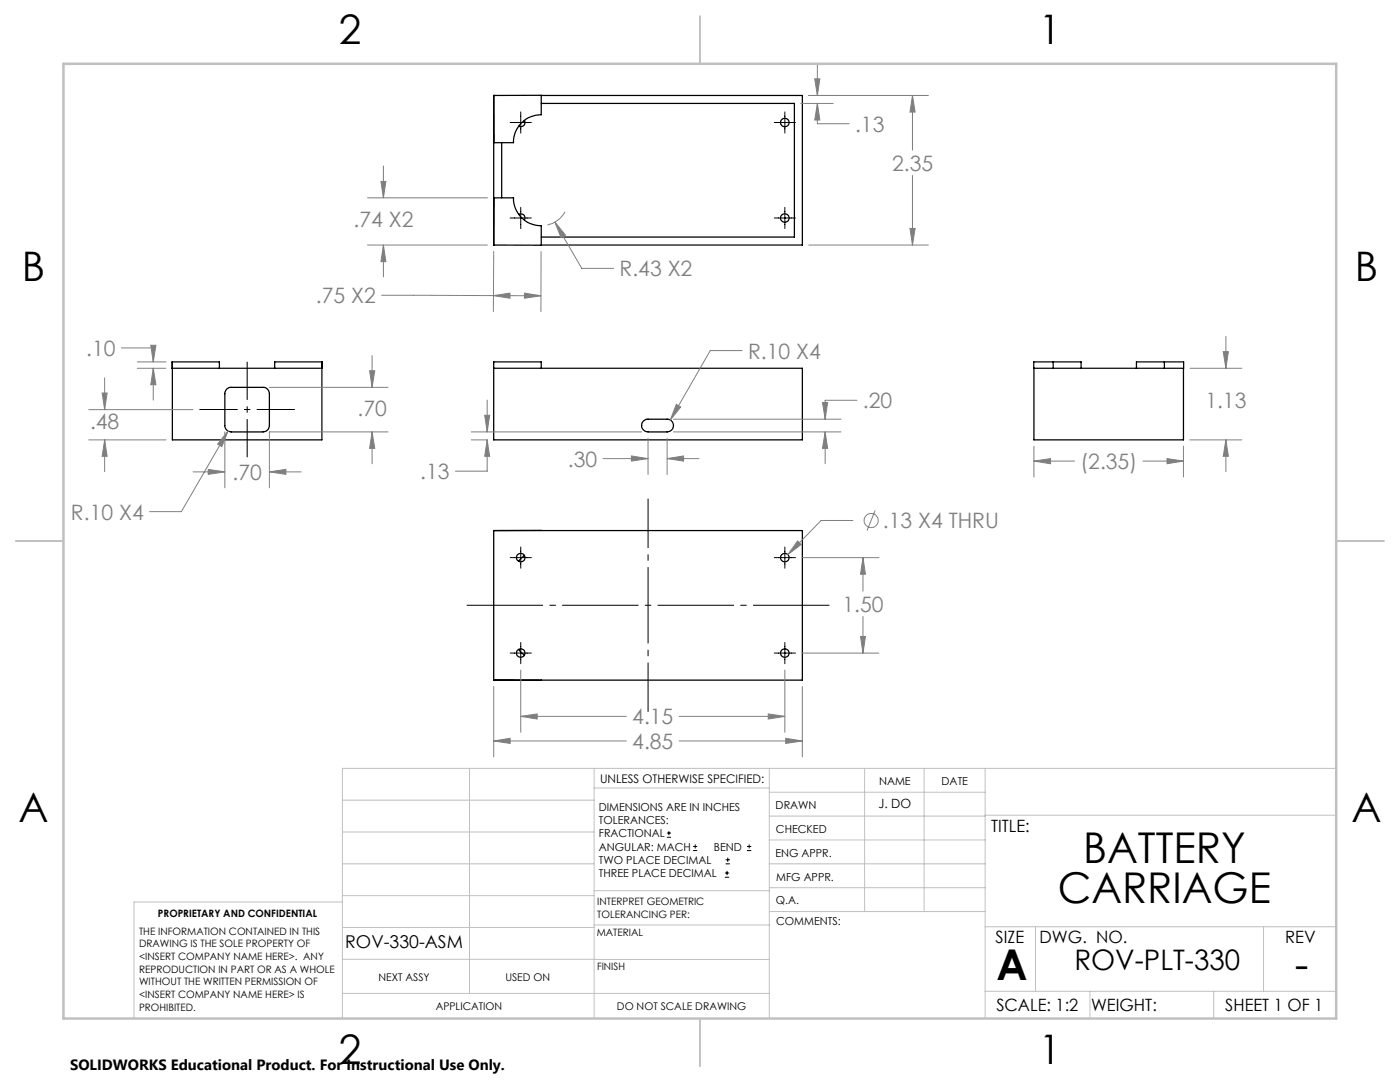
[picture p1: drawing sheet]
<svg xmlns="http://www.w3.org/2000/svg" width="279mm" height="216mm" viewBox="0 0 279 216" stroke-linecap="round" stroke-linejoin="round" font-family="sans-serif">
<g fill="none" stroke="#000" stroke-width=".25">
<path d="M98.5 19h9.5v3.9a5.5 5.5 0 0 0-5.5 5.6h-3.9zM98.5 19h.1M98.5 19v29.9M108 19h52.1v29.9h-52.1M98.6 39.5h3.9a5.5 5.5 0 0 0 5.5 5.5v3.9h-9.5zM100.1 28.5v11M104.6 24a.83 .83 0 0 1-.1 1.1 .83 .83 0 0 1-1 .1M108 20.6h50.5v26.7h-50.5M98.5 48.9h.1M103.5 42.8a.83 .83 0 0 1 1 .1 .83 .83 0 0 1 .1 1M34.4 73.5h29.9M43.8 73.5v-1.3h-9.4v15.6h29.8v-15.6h-9.4v1.3"/>
<path d="M45.2 77.6l.7-.3h6.6a1.26 1.26 0 0 1 1.3 1.3v6.3a1.33 1.33 0 0 1-1.3 1.3h-6.4a1.26 1.26 0 0 1-1.2-1.3v-6.6zM98.5 73.5h61.6v14.3h-61.6v-15.6h9.5v1.3M206.3 73.5v14.3h29.9v-14.3M210.2 72.2h5.6v1.3M210.2 72.2h-3.9v1.3h29.9v-1.3h-3.8M210.2 72.2v1.3M232.4 72.2h-5.6v1.3M232.4 72.2v1.3M128.4 84l.7-.4h4a1.27 1.27 0 0 1 1.3 1.3 1.27 1.27 0 0 1-1.3 1.3h-3.8a1.28 1.28 0 0 1-1.2-.8 1.28 1.28 0 0 1 .3-1.4zM98.5 105.9h61.6v29.8h-61.6zM98.6 105.9h9.4M104.6 110.8l-1.1 1.2"/>
<path d="M98.5 135.7h9.5M103.5 129.6l1.1 1.1"/>
<circle cx="156.6" cy="24.4" r=".85"/>
<circle cx="156.6" cy="43.5" r=".85"/>
<circle cx="103.9" cy="111.3" r=".85"/>
<circle cx="156.6" cy="111.3" r=".85"/>
<circle cx="103.9" cy="130.3" r=".85"/>
<circle cx="156.6" cy="130.3" r=".85"/>
</g>
<g fill="none" stroke="#808080" stroke-width=".2">
<path d="M161.4 19h23.9M162.6 15.7h1l-.5 3.3zM163.1 12.7v6.3M182.1 19l.5 3.4h-1zM182.1 19v11M73.3 39.5h24M76 36.2h1l-.5 3.3zM76.5 33.1v6.4M159.8 20.6h6.5M163.1 20.6l.5 3.4h-1zM163.1 20.6v4.1h6.4M182.1 35v13.9"/>
<path d="M73.3 48.9h24M76.2 58.9l31.7 .1M76.5 48.9l.5 3.3h-1zM76.5 48.9v6.3M98.5 59l3.3-.5v1zM98.5 50.2v12M104.7 58.5l3.2 .5-3.2 .5zM108 50.2l-.1 12M110.7 44.3l2.2 2.6-.9 .5zM110.7 44.3l5.4 9.3h6.3M112.7 42.3a5.6 5.6 0 0 1-3.4 2.6M161.4 48.9h23.9"/>
<path d="M181.6 45.6h1l-.5 3.3zM20.4 78.4h1l-.5 3.3zM20.9 75.4v6.3M24.2 69.4h6.4v2.8M27.4 73.5h5.7M27.4 72.2h5.7M30.1 68.9h1l-.5 3.3zM30.6 73.5l.5 3.3h-1zM30.6 73.5v6.3M53.8 77.3h23.6M73.8 74h1l-.5 3.3zM74.3 70.9v6.4"/>
<path d="M97.2 79.8v6.4M148.1 70h-6.4l-7.9 13.8M171 79.9h-6.3v3.7M237.5 73.5h10.3M244.1 70.2h1l-.4 3.3zM244.7 67.1v6.4M17.7 87.8h15.4M17.7 81.7h20.8M20.9 87.8l.5 3.3h-1zM20.9 87.8v6.3M38.5 94.2h6.4M41.6 93.7l3.3 .5-3.3 .5z"/>
<path d="M44.9 86.2v11.1M45.5 86l-1.2 3.1-.9-.5zM45.5 86l-9.3 16.1h-6.4M53.8 94.2l3.2-.5v1zM53.8 94.2h6.3M74.3 86.2l.5 3.3h-1zM74.3 86.2v6.3M77.4 86.2h-23.6v11.1M94.1 87.8h3.2M94.1 86.2h34M96.7 82.9h1l-.5 3.3zM97.2 87.8l.5 3.3h-1z"/>
<path d="M97.2 87.8v6.2h-6.3M120.4 91.5h8.9M126 91l3.3 .5-3.3 .5zM129.3 87.5v7.2M133.1 91.5l3.3-.5v1zM133.1 87.5v7.2M133.1 91.5h6.4M134.4 86.2h33.5M134.4 83.6h33.5M135 80.7l.9 .5-2.1 2.6zM164.1 80.3h1.1l-.5 3.3zM164.7 86.2l.5 3.3h-1.1z"/>
<path d="M164.7 86.2v6.3M206.3 92l3.4-.5v1zM206.3 89v6.2M206.3 92h8.2M228.1 92h8.1M232.9 91.5l3.3 .5-3.3 .5zM236.2 89v6.2M237.5 87.8h10.3M244.7 87.8l.4 3.3h-1zM244.7 87.8v6.3M159.2 107.9l.7 .8-2.7 2zM160 111.3h15.4"/>
<path d="M170.2 103.9h-6.3l-6.7 6.8M172.2 111.3l.5 3.3h-1zM172.2 111.3v6.7M174.7 101.8l-1.7 4.1M98.5 137v14M103.9 133.7v12.4M156.6 133.7v12.4M160 130.3h15.4M160.1 137v14M171.7 127h1l-.5 3.3zM172.2 123v7.3M98.5 147.8l3.3-.5v1z"/>
<path d="M98.5 147.8h26.5M103.9 142.9l3.3-.4v1zM103.9 142.9h21.1M135.5 142.9h21.1M135.5 147.8h24.6M153.3 142.5l3.3 .4-3.3 .6zM156.8 147.3l3.3 .5-3.3 .5z"/>
<circle cx="173.9" cy="103.9" r="1.4"/>
</g>
<g fill="none" stroke="#000" stroke-width=".2">
<path d="M101.8 24.4h4.2M103.9 22.3v4.3M154.5 24.4h4.2M156.6 22.3v4.3M101.8 43.5h4.2M103.9 41.4v4.2M154.5 43.5h4.2M156.6 41.4v4.2M101.8 111.3h4.2M103.9 109.1v4.3M154.5 111.3h4.2M156.6 109.1v4.3"/>
<path d="M101.8 130.3h4.2M103.9 128.2v4.2M154.5 130.3h4.2M156.6 128.2v4.2M133.1 167.1h.8M133.1 166.2h.8M133.5 165.8v.9M138.3 169.7h.8M138.3 168.9h.8M138.7 168.5v.8M144.7 175h.8M144.7 174.2h.8"/>
<path d="M144.8 172.4h.9M144.8 171.6h.9M145.1 173.8v.8M145.2 171.1v.9M149.1 169.7h.8M149.1 168.9h.8M149.5 168.5v.8"/>
</g>
<path d="M39.8 81.7h19.1M49.3 91.2v-19" fill="none" stroke="#000" stroke-width=".2" stroke-dasharray="15.2 1.3 1.3 1.3" stroke-dashoffset="7.6" stroke-linecap="butt"/>
<path d="M129.3 99.5v42.5" fill="none" stroke="#000" stroke-width=".2" stroke-dasharray="15.2 1.3 1.3 1.3" stroke-dashoffset="5.4" stroke-linecap="butt"/>
<path d="M166.5 120.8h-74.3" fill="none" stroke="#000" stroke-width=".2" stroke-dasharray="15.2 1.3 1.3 1.3" stroke-dashoffset="-1" stroke-linecap="butt"/>
<g fill="none" stroke="#c0c0c0" stroke-width=".2">
<path d="M68.3 159.7h50.3M93.7 153.3v44.9M118.6 153.3v49.9M118.6 157.2h34.9M153.5 153.3v49.9M153.5 158.1h43.1M172.5 153.3v28.6M184.4 153.3v28.6M196.6 153.3v49.9M266.7 153.3h-198.4v49.9M68.3 178.7h50.3M68.3 172.4h50.3"/>
<path d="M68.3 166h50.3M68.3 180h-41.6v23.2M118.6 177.7h35M153.5 167.6h43.1M153.5 162.8h43.1M153.5 172.4h43.1M153.5 177.1h43.1M196.6 162.7h70.1M68.3 198.2h85.2M68.3 191.4l85.2 .1M68.3 185.1h50.3M118.6 184.6h35"/>
<path d="M153.6 181.9h43M196.6 197.8h70.1M196.6 184.9h70.1M206.7 184.9v12.9M217.5 197.8v5.4M242.2 197.8v5.4M252.2 184.9v12.9"/>
</g>
<path d="M139.7 3.2v9.5M3.1 107.9h9.6M266.7 107.9h9.5M139.7 203.2v9.6" fill="none" stroke="#c0c0c0" stroke-width=".25"/>
<path d="M12.7 12.7h254v190.5h-254z" fill="none" stroke="#c0c0c0" stroke-width=".5"/>
<path d="M126 91l3.3 .5-3.3 .5zM133.1 91.5l3.3-.5v1zM97.2 87.8l.5 3.3h-1zM96.7 82.9h1l-.5 3.3zM164.7 86.2l.5 3.3h-1.1zM164.1 80.3h1.1l-.5 3.3zM135 80.7l-1.2 3.1 2.1-2.6zM163.1 20.6l.5 3.4h-1zM162.6 15.7h1l-.5 3.3zM110.7 44.3l1.3 3.1 .9-.5zM76 36.2h1l-.5 3.3zM76.5 48.9l.5 3.3h-1zM98.5 59l3.3-.5v1zM104.7 58.5l3.2 .5-3.2 .5zM181.6 45.6h1l-.5 3.3zM182.1 19l.5 3.4h-1zM244.1 70.2h1l-.4 3.3zM244.7 87.8l.4 3.3h-1zM206.3 92l3.4-.5v1zM232.9 91.5l3.3 .5-3.3 .5zM73.8 74h1l-.5 3.3zM74.3 86.2l.5 3.3h-1zM20.9 87.8l.5 3.3h-1zM20.4 78.4h1l-.5 3.3zM30.6 73.5l.5 3.3h-1zM30.1 68.9h1l-.5 3.3zM41.6 93.7l3.3 .5-3.3 .5zM53.8 94.2l3.2-.5v1zM45.5 86l-2.1 2.6 .9 .5zM159.2 107.9l-2 2.8 2.7-2zM172.2 111.3l.5 3.3h-1zM171.7 127h1l-.5 3.3zM103.9 142.9l3.3-.4v1zM153.3 142.5l3.3 .4-3.3 .6zM98.5 147.8l3.3-.5v1zM156.8 147.3l3.3 .5-3.3 .5z" fill="#808080"/>
<g font-size="8.5">
<text x="216.2" y="172.1">BATTERY</text>
<text x="211.1" y="180.2">CARRIAGE</text>
<text x="198.9" y="195.5">A</text>
<text x="258.4" y="195.4">-</text>
</g>
<g font-size="8.1">
<text x="67.6" y="8.9">2</text>
<text x="207.3" y="8.9">1</text>
<text x="4.4" y="56.1">B</text>
<text x="270.4" y="56.1">B</text>
<text x="3.7" y="164.1">A</text>
<text x="269.7" y="164.1">A</text>
<text x="67.6" y="212.4">2</text>
<text x="207.3" y="212.4">1</text>
</g>
<text font-size="5.6" x="214.4" y="193.5">ROV-PLT-330</text>
<g font-size="4.2" fill="#808080">
<text x="170.7" y="26.3">.13</text>
<text x="178" y="34">2.35</text>
<text x="70.6" y="45.3">.74 X2</text>
<text x="123.6" y="55.1">R.43 X2</text>
<text x="63.1" y="60.5">.75 X2</text>
<text x="17.2" y="71">.10</text>
<text x="149.3" y="71.5">R.10 X4</text>
<text x="71.4" y="83">.70</text>
<text x="172.2" y="81.5">.20</text>
<text x="240.6" y="81.3">1.13</text>
<text x="18" y="85.5">.48</text>
<text x="46.4" y="95.7">.70</text>
<text x="83.9" y="95.6">.13</text>
<text x="113.3" y="93.1">.30</text>
<text x="215.6" y="93.6">(2.35)</text>
<text x="14.2" y="103.7">R.10 X4</text>
<text x="176.2" y="105.4">.13 X4 THRU</text>
<text x="168.1" y="122.1">1.50</text>
<text x="126.2" y="144.5">4.15</text>
<text x="126.2" y="149.4">4.85</text>
</g>
<text font-size="3.5" x="68.9" y="189.1">ROV-330-ASM</text>
<g font-size="3.4">
<text x="197.8" y="166">TITLE:</text>
<text x="198.7" y="188.1">SIZE</text>
<text x="207.5" y="188.1">DWG. NO.</text>
<text x="256.5" y="188.2">REV</text>
<text x="198.8" y="201.7">SCALE: 1:2</text>
<text x="217.7" y="201.8">WEIGHT:</text>
<text x="244.5" y="201.7">SHEET 1 OF 1</text>
</g>
<text font-size="3" x="14" y="213.5">SOLIDWORKS Educational Product. For Instructional Use Only.</text>
<text font-size="2.5" x="175.3" y="161.3">J. DO</text>
<text font-size="2.4" x="119.8" y="156.2">UNLESS OTHERWISE SPECIFIED:</text>
<g font-size="2.2">
<text x="119.5" y="161.8">DIMENSIONS ARE IN INCHES</text>
<text x="154.8" y="161.4">DRAWN</text>
<text x="175.4" y="156.6">NAME</text>
<text x="187.9" y="156.7">DATE</text>
<text x="119.5" y="164.4">TOLERANCES:</text>
<text x="119.5" y="167.1">FRACTIONAL</text>
<text x="154.9" y="166.3">CHECKED</text>
<text x="119.5" y="169.7">ANGULAR: MACH</text>
<text x="119.5" y="172.4">TWO PLACE DECIMAL</text>
<text x="142.5" y="169.7">BEND</text>
<text x="154.8" y="170.9">ENG APPR.</text>
<text x="119.5" y="175">THREE PLACE DECIMAL</text>
<text x="154.9" y="175.7">MFG APPR.</text>
<text x="154.9" y="180.4">Q.A.</text>
<text x="154.9" y="184.6">COMMENTS:</text>
</g>
<g font-size="2.1">
<text x="75.5" y="195.7">NEXT ASSY</text>
<text x="100.9" y="195.7">USED ON</text>
<text x="86.9" y="201.5">APPLICATION</text>
<text x="123.1" y="201.6">DO NOT SCALE DRAWING</text>
</g>
<g font-size="2">
<text x="31.5" y="182.9">PROPRIETARY AND CONFIDENTIAL</text>
<text x="119.2" y="180.6">INTERPRET GEOMETRIC</text>
<text x="119.2" y="183.1">TOLERANCING PER:</text>
<text x="27.8" y="186.5">THE INFORMATION CONTAINED IN THIS</text>
<text x="27.8" y="189">DRAWING IS THE SOLE PROPERTY OF</text>
<text x="27.8" y="191.6">&lt;INSERT COMPANY NAME HERE&gt;. ANY</text>
<text x="119.1" y="186.7">MATERIAL</text>
<text x="27.8" y="194.1">REPRODUCTION IN PART OR AS A WHOLE</text>
<text x="27.8" y="196.6">WITHOUT THE WRITTEN PERMISSION OF</text>
<text x="119.1" y="193.5">FINISH</text>
<text x="27.8" y="199.1">&lt;INSERT COMPANY NAME HERE&gt; IS</text>
<text x="27.8" y="201.7">PROHIBITED.</text>
</g>
</svg>
